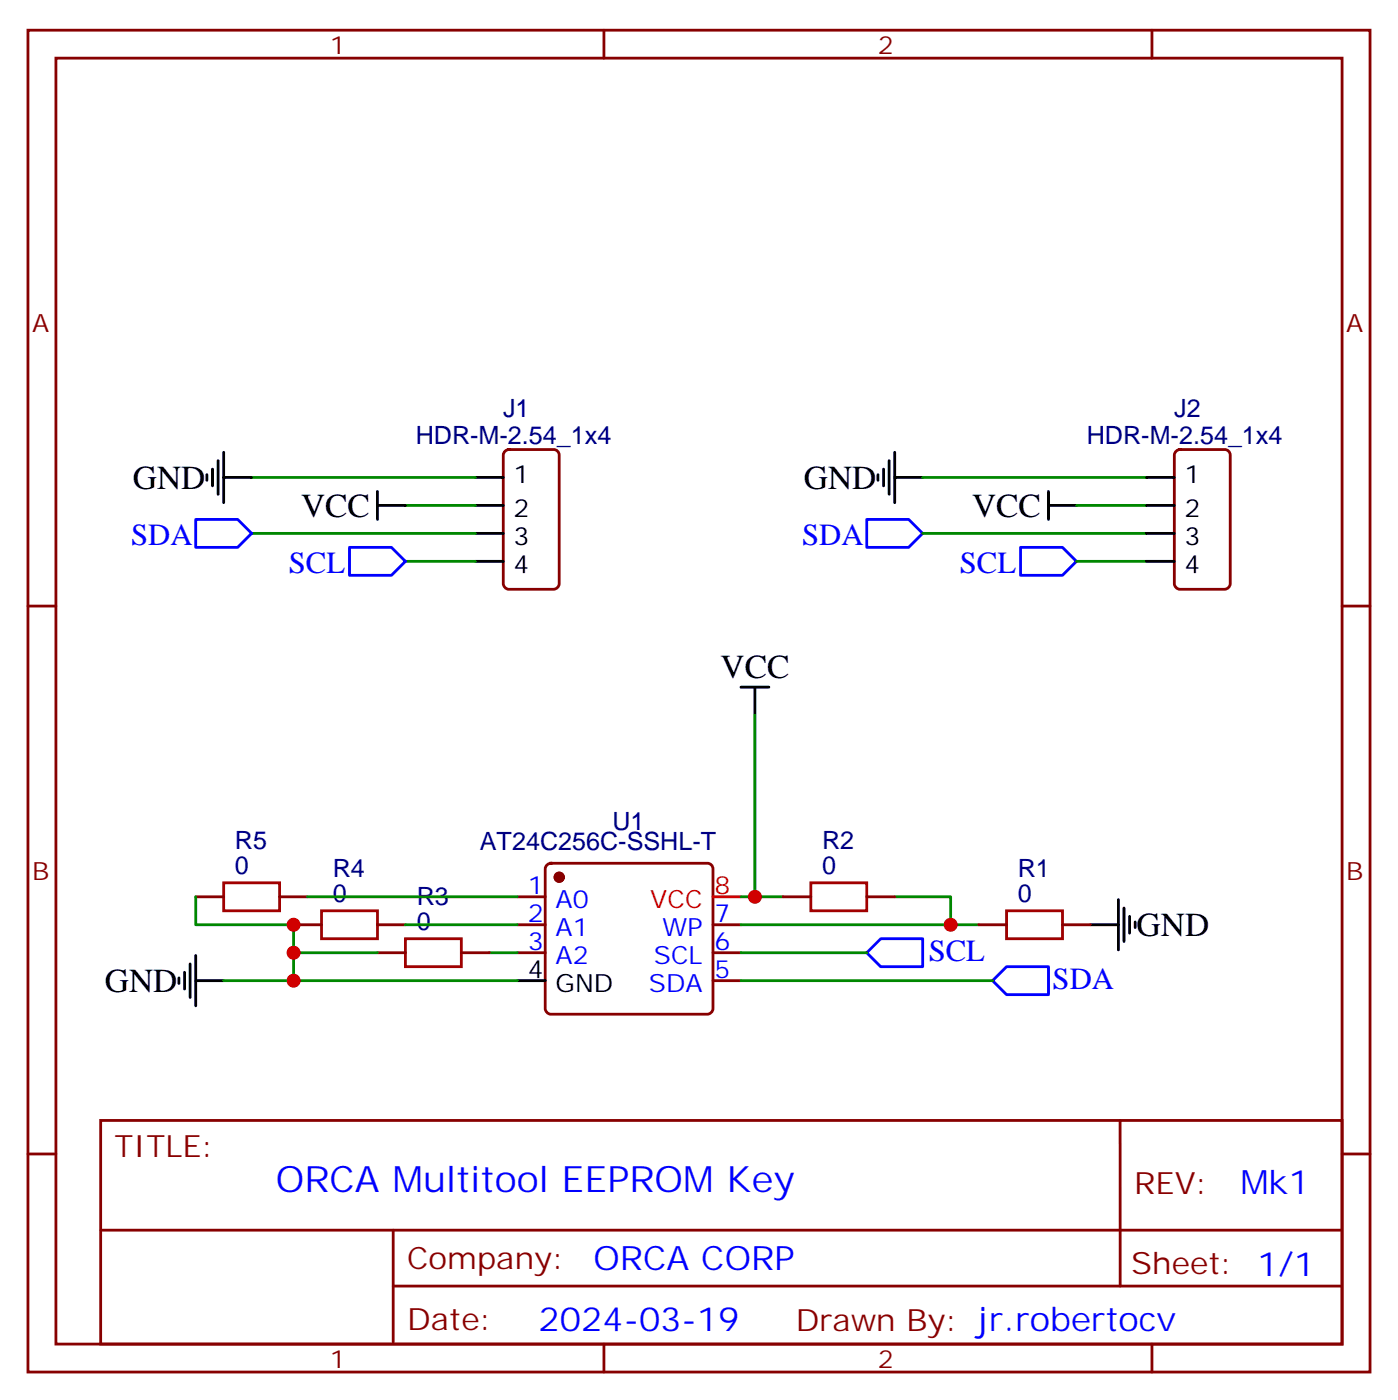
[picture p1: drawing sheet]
<svg xmlns="http://www.w3.org/2000/svg" width="176mm" height="177mm" viewBox="0 0 176 177" stroke-linecap="round" stroke-linejoin="round" font-family="sans-serif">
<g fill="none" stroke="#870000" stroke-width=".35">
<path d="M3.5 3.8h169.4v169.3h-169.4zM7.1 7.3h162.2v162.3h-162.2zM76.2 3.8v3.5M145.3 3.8v3.5M63.7 56.9l.5-.2h5.6a.71 .71 0 0 1 .8 .7v16.3a.76 .76 0 0 1-.8 .7h-5.6a.76 .76 0 0 1-.7-.7v-16.3zM148.4 56.9l.5-.2h5.6a.71 .71 0 0 1 .7 .7v16.3a.76 .76 0 0 1-.7 .7h-5.6a.76 .76 0 0 1-.7-.7v-16.3zM3.5 76.5h3.6M169.3 76.5h3.6M24.7 113.2h3.5M35.3 113.2h3.5M37 116.7h3.6M47.6 116.7h3.6"/>
<path d="M65.3 113.2h3.5M65.3 116.7h3.5M69 109.1l.5-.2h19.8a.71 .71 0 0 1 .7 .7v17.7a.76 .76 0 0 1-.7 .7h-19.8a.76 .76 0 0 1-.7-.7v-17.7zM90 116.7h3.5M98.8 113.2h3.5M109.4 113.2h3.5M123.5 116.7h3.5M134.1 116.7h3.5M47.6 120.2h3.6M58.2 120.2h3.5M65.3 120.2h3.5M90 120.2h3.5"/>
<path d="M90 123.8h3.5M3.5 145.6h3.6M12.7 141.4h156.6v28.2h-156.6zM12.7 155.2h156.5M49.6 155.2v14.2M141.3 141.4v20.9M169.3 145.6h3.6M49.6 162.3h119.6M76.2 169.6v3.5M145.3 169.6v3.5"/>
</g>
<g fill="none" stroke="#000" stroke-width=".35">
<path d="M26.1 59.9v.7M26.8 59.2v2.1M27.5 58.1v4.3M28.2 57.1v6.3M110.8 59.9v.7M111.5 59.2v2.1M112.2 58.1v4.3M112.9 57.1v6.3M28.2 60.3h3.5M47.6 63.8h3.6M47.6 62v3.5M60 60.3h3.5"/>
<path d="M60 63.8h3.5M60 67.3h3.5M60 70.8h3.5M112.9 60.3h3.5M132.3 63.8h3.5M132.3 62v3.5M144.6 60.3h3.6M144.6 63.8h3.6M144.6 67.3h3.6M144.6 70.8h3.6M93.5 86.7h3.5M95.2 86.7v3.5"/>
<path d="M137.6 116.7h3.5M141.1 113.5v6.4M141.8 114.6v4.2M142.5 115.6v2.2M143.2 116.3v.8M22.6 123.4v.7M23.3 122.7v2.1M24 121.6v4.3M24.7 123.8h3.5M24.7 120.6v6.3M65.3 123.8h3.5"/>
</g>
<circle cx="70.6" cy="110.7" r=".53" fill="#870000" stroke="#870000" stroke-width=".35"/>
<path d="M90 113.2h3.5" fill="none" stroke="#f00" stroke-width=".35"/>
<g fill="none" stroke="#008700" stroke-width=".35">
<path d="M31.7 60.3h28.3M31.7 67.3h28.3M51.2 63.8h8.8M51.2 70.8h8.8M116.4 60.3h28.2M116.4 67.3h28.2M135.8 63.8h8.8M135.8 70.8h8.8M95.2 90.2v23M24.7 113.2v3.5h12.3v3.5h10.6M38.8 113.2h26.5M51.2 116.7h14.1"/>
<path d="M93.5 116.7h30M93.5 113.2h5.3M112.9 113.2h7v3.5M28.2 123.8h37.1M37 120.2v3.6M61.7 120.2h3.6M93.5 120.2h15.9M93.5 123.8h31.7"/>
</g>
<path d="M24.7 65.5h5.3l1.7 1.8-1.7 1.8h-5.3zM44.1 69.1h5.3l1.8 1.7-1.8 1.8h-5.3zM109.4 65.5h5.3l1.7 1.8-1.7 1.8h-5.3zM128.8 69.1h5.3l1.7 1.7-1.7 1.8h-5.3zM109.4 120.2l1.7-1.7h5.3v3.5h-5.3zM125.2 123.8l1.8-1.8h5.3v3.5h-5.3z" fill="none" stroke="#00f" stroke-width=".35"/>
<path d="M28.2 111.4h7.1v3.5h-7.1zM40.6 114.9h7v3.6h-7zM51.2 118.5h7v3.5h-7zM102.3 111.4h7.1v3.5h-7.1zM127 114.9h7.1v3.6h-7.1z" fill="none" stroke="#a10000" stroke-width=".35"/>
<g fill="#c00">
<circle cx="119.9" cy="116.7" r=".88"/>
<circle cx="37" cy="116.7" r=".88"/>
<circle cx="37" cy="123.8" r=".88"/>
<circle cx="37" cy="120.2" r=".88"/>
<circle cx="95.3" cy="113.2" r=".88"/>
</g>
<text font-size="4.6" fill="#00f" x="34.8" y="150.4">ORCA Multitool EEPROM Key</text>
<g font-size="4.2">
<text x="16.8" y="61.7">GND</text>
<text x="38" y="65.2">VCC</text>
<text x="101.4" y="61.7">GND</text>
<text x="122.6" y="65.2">VCC</text>
<text x="90.9" y="85.5">VCC</text>
<text x="143.4" y="118.1">GND</text>
<text x="13.2" y="125.2">GND</text>
</g>
<g font-size="4.2" fill="#00f">
<text x="156.5" y="150.7">Mk1</text>
<text x="74.9" y="160.2">ORCA CORP</text>
<text x="68" y="168">2024-03-19</text>
</g>
<g font-size="3.9" fill="#00f">
<text x="16.5" y="68.7">SDA</text>
<text x="101.2" y="68.7">SDA</text>
<text x="36.4" y="72.3">SCL</text>
<text x="121.1" y="72.3">SCL</text>
<text x="117.2" y="121.3">SCL</text>
<text x="132.8" y="124.8">SDA</text>
</g>
<g font-size="3.9" fill="#800">
<text x="14.5" y="146">TITLE:</text>
<text x="143.1" y="150.7">REV:</text>
<text x="51.4" y="160.2">Company:</text>
<text x="142.7" y="160.8">Sheet: 1/1</text>
<text x="51.4" y="167.9">Date:</text>
<text x="100.4" y="167.9">Drawn By: jr.robertocv</text>
</g>
<g font-size="3.2" fill="#800">
<text x="41.6" y="6.8">1</text>
<text x="110.8" y="6.8">2</text>
<text x="4.1" y="41.9">A</text>
<text x="169.9" y="41.9">A</text>
<text x="4.1" y="111.1">B</text>
<text x="169.9" y="111.1">B</text>
<text x="41.6" y="172.6">1</text>
<text x="110.8" y="172.6">2</text>
</g>
<g font-size="3.2" fill="#000080">
<text x="63.5" y="52.6">J1</text>
<text x="148.1" y="52.6">J2</text>
<text x="52.5" y="56">HDR-M-2.54_1x4</text>
<text x="137.1" y="56">HDR-M-2.54_1x4</text>
<text x="29.6" y="107.2">R5</text>
<text x="60.5" y="107.3">AT24C256C-SSHL-T</text>
<text x="77.3" y="104.7">U1</text>
<text x="103.7" y="107.2">R2</text>
<text x="29.6" y="110.3">0</text>
<text x="42" y="113.9">0</text>
<text x="42" y="110.7">R4</text>
<text x="103.7" y="110.3">0</text>
<text x="128.4" y="113.9">0</text>
<text x="128.4" y="110.7">R1</text>
<text x="52.6" y="117.4">0</text>
<text x="52.6" y="114.2">R3</text>
</g>
<g font-size="3.2">
<text x="64.8" y="61">1</text>
<text x="64.8" y="65.2">2</text>
<text x="149.5" y="61">1</text>
<text x="149.5" y="65.2">2</text>
<text x="64.8" y="68.7">3</text>
<text x="149.5" y="68.7">3</text>
<text x="64.8" y="72.2">4</text>
<text x="149.5" y="72.2">4</text>
<text x="66.6" y="123.4">4</text>
<text x="70.1" y="125.2">GND</text>
</g>
<g font-size="3.2" fill="#00f">
<text x="66.6" y="112.8">1</text>
<text x="66.6" y="116.3">2</text>
<text x="66.6" y="119.9">3</text>
<text x="70.1" y="114.6">A0</text>
<text x="70.1" y="118.1">A1</text>
<text x="83.6" y="118.1">WP</text>
<text x="90.1" y="119.9">6</text>
<text x="90.1" y="116.3">7</text>
<text x="70.1" y="121.6">A2</text>
<text x="81.9" y="125.2">SDA</text>
<text x="82.5" y="121.6">SCL</text>
<text x="90.1" y="123.4">5</text>
</g>
<g font-size="3.2" fill="#f00">
<text x="90.1" y="112.8">8</text>
<text x="82.1" y="114.6">VCC</text>
</g>
</svg>
